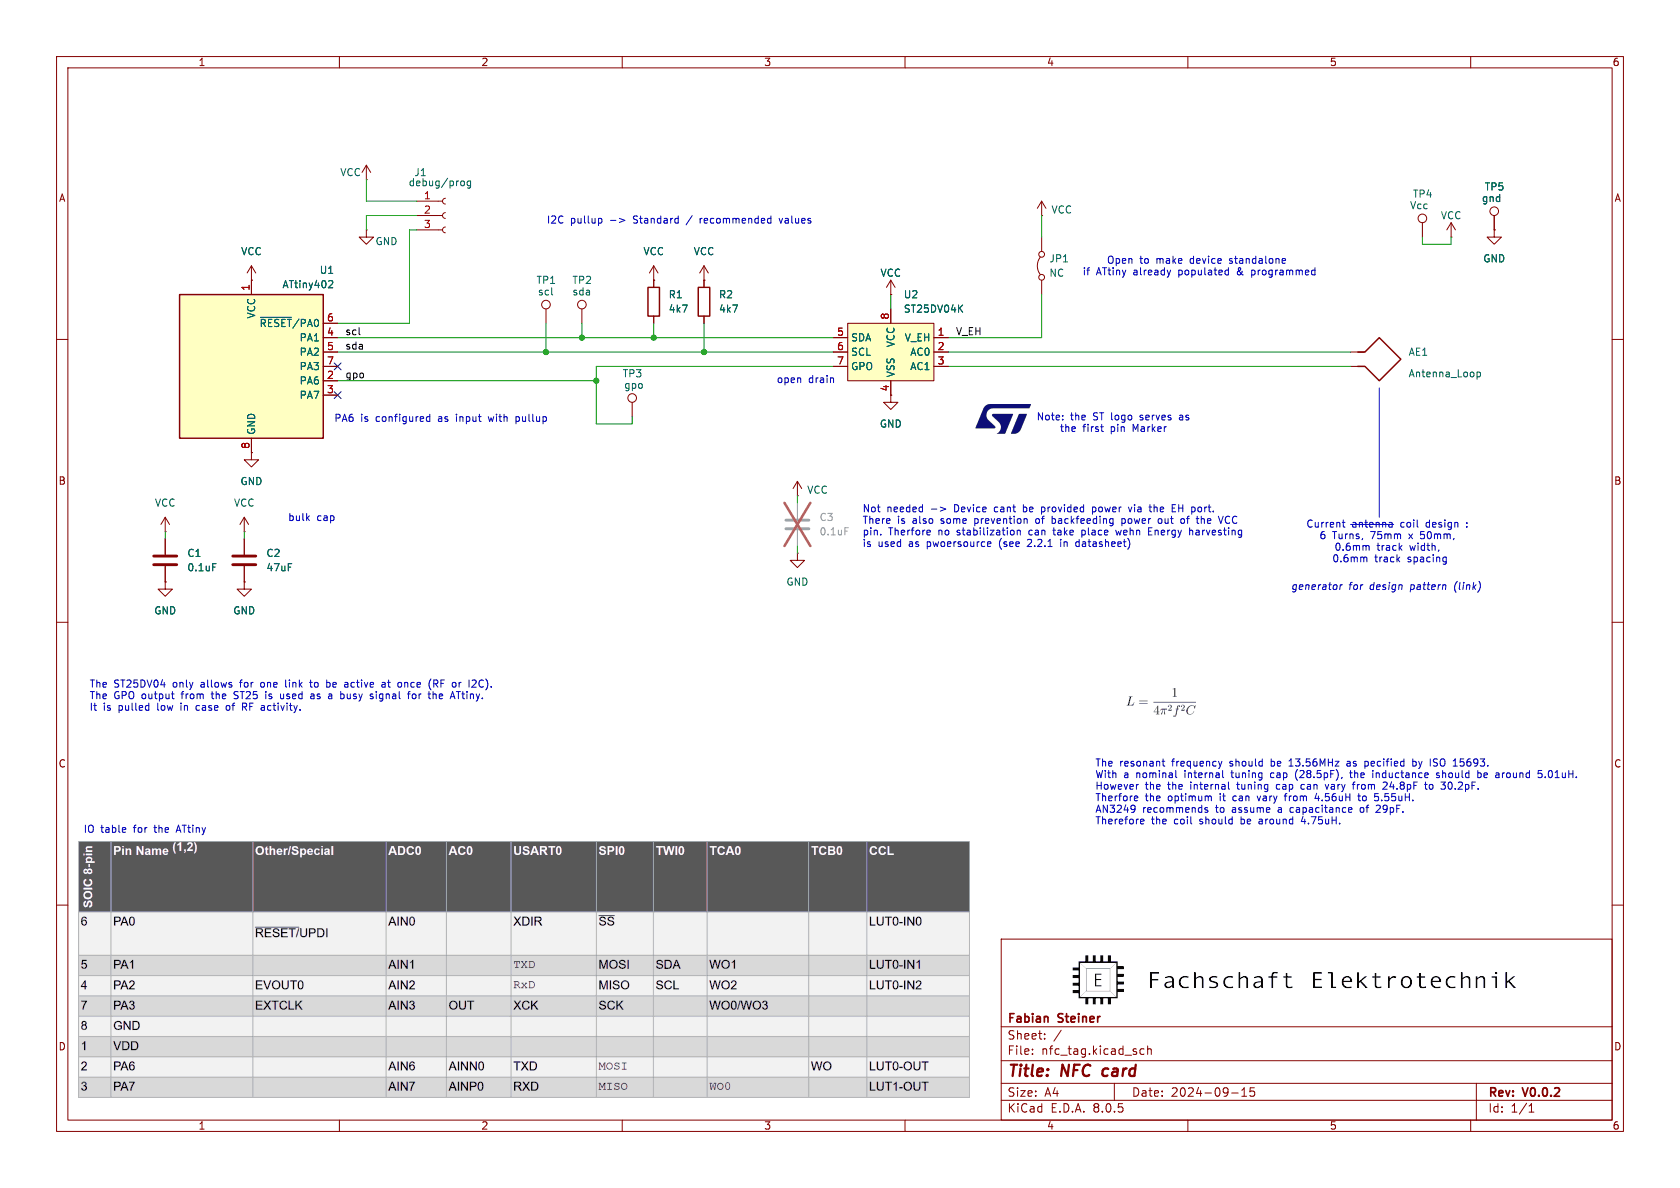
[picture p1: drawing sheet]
(kicad_sch
 (version 20231120)
 (generator "eeschema")
 (generator_version "8.0")
 (paper "A4")
 (title_block
  (title "NFC card")
  (date "2024-09-15")
  (rev "V0.0.2")
  (company "Fabian Steiner"))
 (lib_symbols
  (symbol "Connector:Conn_01x03_Socket"
   (pin_names
    (offset 1.016) hide) (exclude_from_sim no) (in_bom yes) (on_board yes)
   (property "Reference" "J" (at 0 5.08 0) (effects (font (size 1.27 1.27))))
   (property "Value" "Conn_01x03_Socket" (at 0 -5.08 0) (effects (font (size 1.27 1.27))))
   (property "Footprint" "" (at 0 0 0) (effects (font (size 1.27 1.27)) (hide yes)))
   (property "Datasheet" "~" (at 0 0 0) (effects (font (size 1.27 1.27)) (hide yes)))
   (property "Description" "Generic connector, single row, 01x03, script generated" (at 0 0 0) (effects (font (size 1.27 1.27)) (hide yes)))
   (property "ki_locked" "" (at 0 0 0) (effects (font (size 1.27 1.27))))
   (symbol "Conn_01x03_Socket_1_1"
    (arc (start 0 -2.032) (mid -0.5058 -2.54) (end 0 -3.048) (stroke (width 0.1524) (type default)) (fill (type none)))
    (polyline (pts (xy -1.27 -2.54) (xy -0.508 -2.54)) (stroke (width 0.1524) (type default)) (fill (type none)))
    (polyline (pts (xy -1.27 0) (xy -0.508 0)) (stroke (width 0.1524) (type default)) (fill (type none)))
    (polyline (pts (xy -1.27 2.54) (xy -0.508 2.54)) (stroke (width 0.1524) (type default)) (fill (type none)))
    (arc (start 0 0.508) (mid -0.5058 0) (end 0 -0.508) (stroke (width 0.1524) (type default)) (fill (type none)))
    (arc (start 0 3.048) (mid -0.5058 2.54) (end 0 2.032) (stroke (width 0.1524) (type default)) (fill (type none)))
    (pin passive line (at -5.08 2.54 0) (length 3.81) (name "Pin_1" (effects (font (size 1.27 1.27)))) (number "1" (effects (font (size 1.27 1.27)))))
    (pin passive line (at -5.08 0 0) (length 3.81) (name "Pin_2" (effects (font (size 1.27 1.27)))) (number "2" (effects (font (size 1.27 1.27)))))
    (pin passive line (at -5.08 -2.54 0) (length 3.81) (name "Pin_3" (effects (font (size 1.27 1.27)))) (number "3" (effects (font (size 1.27 1.27)))))))
  (symbol "Connector:TestPoint"
   (pin_numbers hide)
   (pin_names
    (offset 0.762) hide) (exclude_from_sim no) (in_bom yes) (on_board yes)
   (property "Reference" "TP" (at 0 6.858 0) (effects (font (size 1.27 1.27))))
   (property "Value" "TestPoint" (at 0 5.08 0) (effects (font (size 1.27 1.27))))
   (property "Footprint" "" (at 5.08 0 0) (effects (font (size 1.27 1.27)) (hide yes)))
   (property "Datasheet" "~" (at 5.08 0 0) (effects (font (size 1.27 1.27)) (hide yes)))
   (property "Description" "test point" (at 0 0 0) (effects (font (size 1.27 1.27)) (hide yes)))
   (symbol "TestPoint_0_1"
    (circle (center 0 3.302) (radius 0.762) (stroke (width 0) (type default)) (fill (type none))))
   (symbol "TestPoint_1_1"
    (pin passive line (at 0 0 90) (length 2.54) (name "1" (effects (font (size 1.27 1.27)))) (number "1" (effects (font (size 1.27 1.27)))))))
  (symbol "Device:Antenna_Loop"
   (pin_numbers hide)
   (pin_names
    (offset 1.016) hide) (exclude_from_sim no) (in_bom yes) (on_board yes)
   (property "Reference" "AE" (at 1.27 6.35 0) (effects (font (size 1.27 1.27))))
   (property "Value" "Antenna_Loop" (at 1.27 5.08 0) (effects (font (size 1.27 1.27))))
   (property "Footprint" "" (at 0 0 0) (effects (font (size 1.27 1.27)) (hide yes)))
   (property "Datasheet" "~" (at 0 0 0) (effects (font (size 1.27 1.27)) (hide yes)))
   (property "Description" "Loop antenna" (at 0 0 0) (effects (font (size 1.27 1.27)) (hide yes)))
   (symbol "Antenna_Loop_0_1"
    (polyline (pts (xy 2.54 -3.81) (xy 2.54 -2.54) (xy 5.08 0) (xy 1.27 3.81) (xy -2.54 0) (xy 0 -2.54) (xy 0 -3.81)) (stroke (width 0.254) (type default)) (fill (type none))))
   (symbol "Antenna_Loop_1_1"
    (pin input line (at 0 -5.08 90) (length 2.54) (name "~" (effects (font (size 1.27 1.27)))) (number "1" (effects (font (size 1.27 1.27)))))
    (pin input line (at 2.54 -5.08 90) (length 2.54) (name "~" (effects (font (size 1.27 1.27)))) (number "2" (effects (font (size 1.27 1.27)))))))
  (symbol "Device:C"
   (pin_numbers hide)
   (pin_names
    (offset 0.254)) (exclude_from_sim no) (in_bom yes) (on_board yes)
   (property "Reference" "C" (at 0.635 2.54 0) (effects (font (size 1.27 1.27)) (justify left)))
   (property "Value" "C" (at 0.635 -2.54 0) (effects (font (size 1.27 1.27)) (justify left)))
   (property "Footprint" "" (at 0.9652 -3.81 0) (effects (font (size 1.27 1.27)) (hide yes)))
   (property "Datasheet" "~" (at 0 0 0) (effects (font (size 1.27 1.27)) (hide yes)))
   (property "Description" "Unpolarized capacitor" (at 0 0 0) (effects (font (size 1.27 1.27)) (hide yes)))
   (symbol "C_0_1"
    (polyline (pts (xy -2.032 -0.762) (xy 2.032 -0.762)) (stroke (width 0.508) (type default)) (fill (type none)))
    (polyline (pts (xy -2.032 0.762) (xy 2.032 0.762)) (stroke (width 0.508) (type default)) (fill (type none))))
   (symbol "C_1_1"
    (pin passive line (at 0 3.81 270) (length 2.794) (name "~" (effects (font (size 1.27 1.27)))) (number "1" (effects (font (size 1.27 1.27)))))
    (pin passive line (at 0 -3.81 90) (length 2.794) (name "~" (effects (font (size 1.27 1.27)))) (number "2" (effects (font (size 1.27 1.27)))))))
  (symbol "Device:R"
   (pin_numbers hide)
   (pin_names
    (offset 0)) (exclude_from_sim no) (in_bom yes) (on_board yes)
   (property "Reference" "R" (at 2.032 0 90) (effects (font (size 1.27 1.27))))
   (property "Value" "R" (at 0 0 90) (effects (font (size 1.27 1.27))))
   (property "Footprint" "" (at -1.778 0 90) (effects (font (size 1.27 1.27)) (hide yes)))
   (property "Datasheet" "~" (at 0 0 0) (effects (font (size 1.27 1.27)) (hide yes)))
   (property "Description" "Resistor" (at 0 0 0) (effects (font (size 1.27 1.27)) (hide yes)))
   (symbol "R_0_1"
    (rectangle (start -1.016 -2.54) (end 1.016 2.54) (stroke (width 0.254) (type default)) (fill (type none))))
   (symbol "R_1_1"
    (pin passive line (at 0 3.81 270) (length 1.27) (name "~" (effects (font (size 1.27 1.27)))) (number "1" (effects (font (size 1.27 1.27)))))
    (pin passive line (at 0 -3.81 90) (length 1.27) (name "~" (effects (font (size 1.27 1.27)))) (number "2" (effects (font (size 1.27 1.27)))))))
  (symbol "Jumper:Jumper_2_Bridged"
   (pin_numbers hide)
   (pin_names
    (offset 0) hide) (exclude_from_sim yes) (in_bom yes) (on_board yes)
   (property "Reference" "JP" (at 0 1.905 0) (effects (font (size 1.27 1.27))))
   (property "Value" "Jumper_2_Bridged" (at 0 -2.54 0) (effects (font (size 1.27 1.27))))
   (property "Footprint" "" (at 0 0 0) (effects (font (size 1.27 1.27)) (hide yes)))
   (property "Datasheet" "~" (at 0 0 0) (effects (font (size 1.27 1.27)) (hide yes)))
   (property "Description" "Jumper, 2-pole, closed/bridged" (at 0 0 0) (effects (font (size 1.27 1.27)) (hide yes)))
   (symbol "Jumper_2_Bridged_0_0"
    (circle (center -2.032 0) (radius 0.508) (stroke (width 0) (type default)) (fill (type none)))
    (circle (center 2.032 0) (radius 0.508) (stroke (width 0) (type default)) (fill (type none))))
   (symbol "Jumper_2_Bridged_0_1"
    (arc (start 1.524 0.254) (mid 0 0.762) (end -1.524 0.254) (stroke (width 0) (type default)) (fill (type none))))
   (symbol "Jumper_2_Bridged_1_1"
    (pin passive line (at -5.08 0 0) (length 2.54) (name "A" (effects (font (size 1.27 1.27)))) (number "1" (effects (font (size 1.27 1.27)))))
    (pin passive line (at 5.08 0 180) (length 2.54) (name "B" (effects (font (size 1.27 1.27)))) (number "2" (effects (font (size 1.27 1.27)))))))
  (symbol "MCU_Microchip_ATtiny:ATtiny402-SS" (exclude_from_sim no) (in_bom yes) (on_board yes)
   (property "Reference" "U" (at -12.7 13.97 0) (effects (font (size 1.27 1.27)) (justify left bottom)))
   (property "Value" "ATtiny402-SS" (at 2.54 -13.97 0) (effects (font (size 1.27 1.27)) (justify left top)))
   (property "Footprint" "Package_SO:SOIC-8_3.9x4.9mm_P1.27mm" (at 0 0 0) (effects (font (size 1.27 1.27)
    (italic yes)) (hide yes)))
   (property "Datasheet" "http://ww1.microchip.com/downloads/en/DeviceDoc/ATtiny202-402-AVR-MCU-with-Core-Independent-Peripherals_and-picoPower-40001969A.pdf" (at 0 0 0) (effects (font (size 1.27 1.27)) (hide yes)))
   (property "Description" "20MHz, 4kB Flash, 256B SRAM, 128B EEPROM, SOIC-8" (at 0 0 0) (effects (font (size 1.27 1.27)) (hide yes)))
   (symbol "ATtiny402-SS_0_1"
    (rectangle (start -12.7 -12.7) (end 12.7 12.7) (stroke (width 0.254) (type default)) (fill (type background))))
   (symbol "ATtiny402-SS_1_1"
    (pin power_in line (at 0 15.24 270) (length 2.54) (name "VCC" (effects (font (size 1.27 1.27)))) (number "1" (effects (font (size 1.27 1.27)))))
    (pin bidirectional line (at 15.24 -2.54 180) (length 2.54) (name "PA6" (effects (font (size 1.27 1.27)))) (number "2" (effects (font (size 1.27 1.27)))))
    (pin bidirectional line (at 15.24 -5.08 180) (length 2.54) (name "PA7" (effects (font (size 1.27 1.27)))) (number "3" (effects (font (size 1.27 1.27)))))
    (pin bidirectional line (at 15.24 5.08 180) (length 2.54) (name "PA1" (effects (font (size 1.27 1.27)))) (number "4" (effects (font (size 1.27 1.27)))))
    (pin bidirectional line (at 15.24 2.54 180) (length 2.54) (name "PA2" (effects (font (size 1.27 1.27)))) (number "5" (effects (font (size 1.27 1.27)))))
    (pin bidirectional line (at 15.24 7.62 180) (length 2.54) (name "~{RESET}/PA0" (effects (font (size 1.27 1.27)))) (number "6" (effects (font (size 1.27 1.27)))))
    (pin bidirectional line (at 15.24 0 180) (length 2.54) (name "PA3" (effects (font (size 1.27 1.27)))) (number "7" (effects (font (size 1.27 1.27)))))
    (pin power_in line (at 0 -15.24 90) (length 2.54) (name "GND" (effects (font (size 1.27 1.27)))) (number "8" (effects (font (size 1.27 1.27)))))))
  (symbol "RF_NFC:ST25DV04K-IER8C3" (exclude_from_sim no) (in_bom yes) (on_board yes)
   (property "Reference" "U" (at 6.35 6.35 0) (effects (font (size 1.27 1.27))))
   (property "Value" "ST25DV04K-IER8C3" (at 10.795 -6.35 0) (effects (font (size 1.27 1.27))))
   (property "Footprint" "Package_DFN_QFN:DFN-8-1EP_3x2mm_P0.5mm_EP1.36x1.46mm" (at 0 0 0) (effects (font (size 1.27 1.27)) (hide yes)))
   (property "Datasheet" "https://www.st.com/resource/en/datasheet/st25dv04k.pdf" (at 0 0 0) (effects (font (size 1.27 1.27)) (hide yes)))
   (property "Description" "Dynamic NFC/RFID tag IC with 4-Kbit EEPROM, UFDFPN-8" (at 0 0 0) (effects (font (size 1.27 1.27)) (hide yes)))
   (symbol "ST25DV04K-IER8C3_1_1"
    (rectangle (start -7.62 5.08) (end 7.62 -5.08) (stroke (width 0) (type default)) (fill (type background)))
    (pin power_out line (at 10.16 2.54 180) (length 2.54) (name "V_EH" (effects (font (size 1.27 1.27)))) (number "1" (effects (font (size 1.27 1.27)))))
    (pin passive line (at 10.16 0 180) (length 2.54) (name "AC0" (effects (font (size 1.27 1.27)))) (number "2" (effects (font (size 1.27 1.27)))))
    (pin passive line (at 10.16 -2.54 180) (length 2.54) (name "AC1" (effects (font (size 1.27 1.27)))) (number "3" (effects (font (size 1.27 1.27)))))
    (pin power_in line (at 0 -7.62 90) (length 2.54) (name "VSS" (effects (font (size 1.27 1.27)))) (number "4" (effects (font (size 1.27 1.27)))))
    (pin bidirectional line (at -10.16 2.54 0) (length 2.54) (name "SDA" (effects (font (size 1.27 1.27)))) (number "5" (effects (font (size 1.27 1.27)))))
    (pin input line (at -10.16 0 0) (length 2.54) (name "SCL" (effects (font (size 1.27 1.27)))) (number "6" (effects (font (size 1.27 1.27)))))
    (pin open_collector line (at -10.16 -2.54 0) (length 2.54) (name "GPO" (effects (font (size 1.27 1.27)))) (number "7" (effects (font (size 1.27 1.27)))))
    (pin power_in line (at 0 7.62 270) (length 2.54) (name "VCC" (effects (font (size 1.27 1.27)))) (number "8" (effects (font (size 1.27 1.27)))))
    (pin no_connect line (at 2.54 5.08 270) (length 2.54) hide (name "NC" (effects (font (size 1.27 1.27)))) (number "9" (effects (font (size 1.27 1.27)))))))
  (symbol "power:GND"
   (power)
   (pin_numbers hide)
   (pin_names
    (offset 0) hide) (exclude_from_sim no) (in_bom yes) (on_board yes)
   (property "Reference" "#PWR" (at 0 -6.35 0) (effects (font (size 1.27 1.27)) (hide yes)))
   (property "Value" "GND" (at 0 -3.81 0) (effects (font (size 1.27 1.27))))
   (property "Footprint" "" (at 0 0 0) (effects (font (size 1.27 1.27)) (hide yes)))
   (property "Datasheet" "" (at 0 0 0) (effects (font (size 1.27 1.27)) (hide yes)))
   (property "Description" "Power symbol creates a global label with name \"GND\" , ground" (at 0 0 0) (effects (font (size 1.27 1.27)) (hide yes)))
   (symbol "GND_0_1"
    (polyline (pts (xy 0 0) (xy 0 -1.27) (xy 1.27 -1.27) (xy 0 -2.54) (xy -1.27 -1.27) (xy 0 -1.27)) (stroke (width 0) (type default)) (fill (type none))))
   (symbol "GND_1_1"
    (pin power_in line (at 0 0 270) (length 0) (name "~" (effects (font (size 1.27 1.27)))) (number "1" (effects (font (size 1.27 1.27)))))))
  (symbol "power:VCC"
   (power)
   (pin_numbers hide)
   (pin_names
    (offset 0) hide) (exclude_from_sim no) (in_bom yes) (on_board yes)
   (property "Reference" "#PWR" (at 0 -3.81 0) (effects (font (size 1.27 1.27)) (hide yes)))
   (property "Value" "VCC" (at 0 3.556 0) (effects (font (size 1.27 1.27))))
   (property "Footprint" "" (at 0 0 0) (effects (font (size 1.27 1.27)) (hide yes)))
   (property "Datasheet" "" (at 0 0 0) (effects (font (size 1.27 1.27)) (hide yes)))
   (property "Description" "Power symbol creates a global label with name \"VCC\"" (at 0 0 0) (effects (font (size 1.27 1.27)) (hide yes)))
   (symbol "VCC_0_1"
    (polyline (pts (xy -0.762 1.27) (xy 0 2.54)) (stroke (width 0) (type default)) (fill (type none)))
    (polyline (pts (xy 0 0) (xy 0 2.54)) (stroke (width 0) (type default)) (fill (type none)))
    (polyline (pts (xy 0 2.54) (xy 0.762 1.27)) (stroke (width 0) (type default)) (fill (type none))))
   (symbol "VCC_1_1"
    (pin power_in line (at 0 0 90) (length 0) (name "~" (effects (font (size 1.27 1.27)))) (number "1" (effects (font (size 1.27 1.27))))))))
 (junction
  (at 96.52 62.23)
  (diameter 0)
  (color 0 0 0 0))
 (junction
  (at 105.41 67.31)
  (diameter 0)
  (color 0 0 0 0))
 (junction
  (at 124.46 62.23)
  (diameter 0)
  (color 0 0 0 0))
 (junction
  (at 115.57 59.69)
  (diameter 0)
  (color 0 0 0 0))
 (junction
  (at 102.87 59.69)
  (diameter 0)
  (color 0 0 0 0))
 (no_connect
  (at 59.69 69.85))
 (no_connect
  (at 59.69 64.77))
 (wire
  (pts (xy 167.64 59.69) (xy 184.15 59.69))
  (stroke (width 0) (type default)))
 (wire
  (pts (xy 96.52 62.23) (xy 124.46 62.23))
  (stroke (width 0) (type default)))
 (wire
  (pts (xy 64.77 35.56) (xy 64.77 31.75))
  (stroke (width 0) (type default)))
 (wire
  (pts (xy 167.64 64.77) (xy 238.76 64.77))
  (stroke (width 0) (type default)))
 (wire
  (pts (xy 184.15 38.1) (xy 184.15 41.91))
  (stroke (width 0) (type default)))
 (wire
  (pts (xy 184.15 52.07) (xy 184.15 59.69))
  (stroke (width 0) (type default)))
 (wire
  (pts (xy 43.18 93.98) (xy 43.18 95.25))
  (stroke (width 0) (type default)))
 (wire
  (pts (xy 72.39 57.15) (xy 59.69 57.15))
  (stroke (width 0) (type default)))
 (wire
  (pts (xy 105.41 67.31) (xy 105.41 64.77))
  (stroke (width 0) (type default)))
 (wire
  (pts (xy 105.41 64.77) (xy 147.32 64.77))
  (stroke (width 0) (type default)))
 (wire
  (pts (xy 251.46 43.18) (xy 256.54 43.18))
  (stroke (width 0) (type default)))
 (wire
  (pts (xy 59.69 67.31) (xy 105.41 67.31))
  (stroke (width 0) (type default)))
 (polyline
  (pts (xy 243.84 68.58) (xy 243.84 91.44))
  (stroke (width 0) (type default)))
 (wire
  (pts (xy 96.52 57.15) (xy 96.52 62.23))
  (stroke (width 0) (type default)))
 (wire
  (pts (xy 251.46 43.18) (xy 251.46 41.91))
  (stroke (width 0) (type default)))
 (wire
  (pts (xy 167.64 62.23) (xy 238.76 62.23))
  (stroke (width 0) (type default)))
 (wire
  (pts (xy 73.66 35.56) (xy 64.77 35.56))
  (stroke (width 0) (type default)))
 (wire
  (pts (xy 59.69 62.23) (xy 96.52 62.23))
  (stroke (width 0) (type default)))
 (wire
  (pts (xy 115.57 59.69) (xy 147.32 59.69))
  (stroke (width 0) (type default)))
 (wire
  (pts (xy 105.41 74.93) (xy 111.76 74.93))
  (stroke (width 0) (type default)))
 (wire
  (pts (xy 102.87 59.69) (xy 115.57 59.69))
  (stroke (width 0) (type default)))
 (wire
  (pts (xy 157.48 52.07) (xy 157.48 54.61))
  (stroke (width 0) (type default)))
 (polyline
  (pts (xy 238.76 92.71) (xy 246.38 92.71))
  (stroke (width 0) (type default)))
 (wire
  (pts (xy 72.39 40.64) (xy 73.66 40.64))
  (stroke (width 0) (type default)))
 (wire
  (pts (xy 256.54 43.18) (xy 256.54 41.91))
  (stroke (width 0) (type default)))
 (wire
  (pts (xy 105.41 74.93) (xy 105.41 67.31))
  (stroke (width 0) (type default)))
 (wire
  (pts (xy 140.97 96.52) (xy 140.97 97.79))
  (stroke (width 0) (type default)))
 (wire
  (pts (xy 102.87 57.15) (xy 102.87 59.69))
  (stroke (width 0) (type default)))
 (wire
  (pts (xy 59.69 59.69) (xy 102.87 59.69))
  (stroke (width 0) (type default)))
 (wire
  (pts (xy 64.77 40.64) (xy 64.77 38.1))
  (stroke (width 0) (type default)))
 (wire
  (pts (xy 124.46 62.23) (xy 147.32 62.23))
  (stroke (width 0) (type default)))
 (wire
  (pts (xy 111.76 74.93) (xy 111.76 73.66))
  (stroke (width 0) (type default)))
 (wire
  (pts (xy 124.46 57.15) (xy 124.46 62.23))
  (stroke (width 0) (type default)))
 (wire
  (pts (xy 29.21 93.98) (xy 29.21 95.25))
  (stroke (width 0) (type default)))
 (wire
  (pts (xy 64.77 38.1) (xy 73.66 38.1))
  (stroke (width 0) (type default)))
 (wire
  (pts (xy 115.57 59.69) (xy 115.57 57.15))
  (stroke (width 0) (type default)))
 (wire
  (pts (xy 72.39 40.64) (xy 72.39 57.15))
  (stroke (width 0) (type default)))
 (wire
  (pts (xy 140.97 88.9) (xy 140.97 87.63))
  (stroke (width 0) (type default)))
 (image
  (at 177.038 74.168)
  (scale 0.0313337)
  (data))
 (image
  (at 205.232 124.206)
  (scale 0.264795)
  (data))
 (image
  (at 228.6 172.72)
  (scale 0.265673)
  (data))
 (image
  (at 92.71 171.45)
  (scale 0.194104)
  (data))
 (text "The resonant frequency should be 13.56MHz as pecified by ISO 15693.\nWith a nominal internal tuning cap (28.5pF), the inductance should be around 5.01uH.\nHowever the the internal tuning cap can vary from 24.8pF to 30.2pF.\nTherfore the optimum it can vary from 4.56uH to 5.55uH.\nAN3249 recommends to assume a capacitance of 29pF.\nTherefore the coil should be around 4.75uH."
  (exclude_from_sim no)
  (at 193.548 140.208 0)
  (effects (font (size 1.27 1.27)) (justify left)))
 (text "Not needed -> Device cant be provided power via the EH port. \nThere is also some prevention of backfeeding power out of the VCC\npin. Therfore no stabilization can take place wehn Energy harvesting \nis used as pwoersource (see 2.2.1 in datasheet)"
  (exclude_from_sim no)
  (at 152.4 93.218 0)
  (effects (font (size 1.27 1.27)) (justify left)))
 (text "IO table for the ATtiny"
  (exclude_from_sim no)
  (at 25.654 146.812 0)
  (effects (font (size 1.27 1.27))))
 (text "I2C pullup -> Standard / recommended values"
  (exclude_from_sim no)
  (at 120.142 39.116 0)
  (effects (font (size 1.27 1.27))))
 (text "The ST25DV04 only allows for one link to be active at once (RF or I2C).\nThe GPO output from the ST25 is used as a busy signal for the ATtiny.\nIt is pulled low in case of RF activity."
  (exclude_from_sim no)
  (at 15.748 123.19 0)
  (effects (font (size 1.27 1.27)) (justify left)))
 (text "PA6 is configured as input with pullup"
  (exclude_from_sim no)
  (at 77.978 74.168 0)
  (effects (font (size 1.27 1.27))))
 (text "bulk cap"
  (exclude_from_sim no)
  (at 55.118 91.694 0)
  (effects (font (size 1.27 1.27))))
 (text "Current antenna coil design : \n6 Turns, 75mm x 50mm, \n0.6mm track width, \n0.6mm track spacing"
  (exclude_from_sim no)
  (at 245.7612 95.9276 0)
  (effects (font (size 1.27 1.27))))
 (text "generator for design pattern (link)"
  (exclude_from_sim no)
  (at 245.11 103.886 0)
  (effects (font (size 1.27 1.27)
    (italic yes))
   (href "https://kbeckmann.github.io/nfc-antenna-generator/")))
 (text "open drain"
  (exclude_from_sim no)
  (at 142.494 67.31 0)
  (effects (font (size 1.27 1.27))))
 (text "Note: the ST logo serves as\nthe first pin Marker"
  (exclude_from_sim no)
  (at 196.85 74.93 0)
  (effects (font (size 1.27 1.27))))
 (text "Open to make device standalone \nif ATtiny already populated & programmed\n"
  (exclude_from_sim no)
  (at 212.09 47.244 0)
  (effects (font (size 1.27 1.27))))
 (label "scl"
  (at 60.96 59.69 0)
  (fields_autoplaced yes)
  (effects (font (size 1.27 1.27)) (justify left bottom)))
 (label "gpo"
  (at 60.96 67.31 0)
  (fields_autoplaced yes)
  (effects (font (size 1.27 1.27)) (justify left bottom)))
 (label "sda"
  (at 60.96 62.23 0)
  (fields_autoplaced yes)
  (effects (font (size 1.27 1.27)) (justify left bottom)))
 (label "V_EH"
  (at 168.91 59.69 0)
  (fields_autoplaced yes)
  (effects (font (size 1.27 1.27)) (justify left bottom)))
 (symbol
  (lib_id "power:VCC")
  (at 115.57 49.53 0)
  (unit 1)
  (exclude_from_sim no)
  (in_bom yes)
  (on_board yes)
  (dnp no)
  (fields_autoplaced yes)
  (property "Reference" "#PWR09" (at 115.57 53.34 0) (effects (font (size 1.27 1.27)) (hide yes)))
  (property "Value" "VCC" (at 115.57 44.45 0) (effects (font (size 1.27 1.27))))
  (property "Footprint" "" (at 115.57 49.53 0) (effects (font (size 1.27 1.27)) (hide yes)))
  (property "Datasheet" "" (at 115.57 49.53 0) (effects (font (size 1.27 1.27)) (hide yes)))
  (property "Description" "Power symbol creates a global label with name \"VCC\"" (at 115.57 49.53 0) (effects (font (size 1.27 1.27)) (hide yes)))
  (pin "1"))
 (symbol
  (lib_id "Device:R")
  (at 115.57 53.34 0)
  (unit 1)
  (exclude_from_sim no)
  (in_bom yes)
  (on_board yes)
  (dnp no)
  (fields_autoplaced yes)
  (property "Reference" "R1" (at 118.11 52.0699 0) (effects (font (size 1.27 1.27)) (justify left)))
  (property "Value" "4k7" (at 118.11 54.6099 0) (effects (font (size 1.27 1.27)) (justify left)))
  (property "Footprint" "Resistor_SMD:R_MiniMELF_MMA-0204" (at 113.792 53.34 90) (effects (font (size 1.27 1.27)) (hide yes)))
  (property "Datasheet" "~" (at 115.57 53.34 0) (effects (font (size 1.27 1.27)) (hide yes)))
  (property "Description" "Resistor" (at 115.57 53.34 0) (effects (font (size 1.27 1.27)) (hide yes)))
  (property "Digikeynumber" " MMA-4.7KACT-ND" (at 115.57 53.34 0) (effects (font (size 1.27 1.27)) (hide yes)))
  (pin "1")
  (pin "2"))
 (symbol
  (lib_id "Device:C")
  (at 140.97 92.71 0)
  (unit 1)
  (exclude_from_sim no)
  (in_bom yes)
  (on_board yes)
  (dnp yes)
  (fields_autoplaced yes)
  (property "Reference" "C3" (at 144.78 91.4399 0) (effects (font (size 1.27 1.27)) (justify left)))
  (property "Value" "0.1uF" (at 144.78 93.9799 0) (effects (font (size 1.27 1.27)) (justify left)))
  (property "Footprint" "Capacitor_SMD:C_0603_1608Metric_Pad1.08x0.95mm_HandSolder" (at 141.9352 96.52 0) (effects (font (size 1.27 1.27)) (hide yes)))
  (property "Datasheet" "~" (at 140.97 92.71 0) (effects (font (size 1.27 1.27)) (hide yes)))
  (property "Description" "Unpolarized capacitor" (at 140.97 92.71 0) (effects (font (size 1.27 1.27)) (hide yes)))
  (property "Digikeynumber" "1276-1000-1-ND" (at 140.97 92.71 0) (effects (font (size 1.27 1.27)) (hide yes)))
  (pin "1")
  (pin "2"))
 (symbol
  (lib_id "power:VCC")
  (at 184.15 38.1 0)
  (unit 1)
  (exclude_from_sim no)
  (in_bom yes)
  (on_board yes)
  (dnp no)
  (property "Reference" "#PWR017" (at 184.15 41.91 0) (effects (font (size 1.27 1.27)) (hide yes)))
  (property "Value" "VCC" (at 187.706 37.084 0) (effects (font (size 1.27 1.27))))
  (property "Footprint" "" (at 184.15 38.1 0) (effects (font (size 1.27 1.27)) (hide yes)))
  (property "Datasheet" "" (at 184.15 38.1 0) (effects (font (size 1.27 1.27)) (hide yes)))
  (property "Description" "Power symbol creates a global label with name \"VCC\"" (at 184.15 38.1 0) (effects (font (size 1.27 1.27)) (hide yes)))
  (pin "1"))
 (symbol
  (lib_id "Device:R")
  (at 124.46 53.34 0)
  (unit 1)
  (exclude_from_sim no)
  (in_bom yes)
  (on_board yes)
  (dnp no)
  (fields_autoplaced yes)
  (property "Reference" "R2" (at 127 52.0699 0) (effects (font (size 1.27 1.27)) (justify left)))
  (property "Value" "4k7" (at 127 54.6099 0) (effects (font (size 1.27 1.27)) (justify left)))
  (property "Footprint" "Resistor_SMD:R_MiniMELF_MMA-0204" (at 122.682 53.34 90) (effects (font (size 1.27 1.27)) (hide yes)))
  (property "Datasheet" "~" (at 124.46 53.34 0) (effects (font (size 1.27 1.27)) (hide yes)))
  (property "Description" "Resistor" (at 124.46 53.34 0) (effects (font (size 1.27 1.27)) (hide yes)))
  (property "Digikeynumber" " MMA-4.7KACT-ND" (at 124.46 53.34 0) (effects (font (size 1.27 1.27)) (hide yes)))
  (pin "1")
  (pin "2"))
 (symbol
  (lib_id "power:VCC")
  (at 29.21 93.98 0)
  (unit 1)
  (exclude_from_sim no)
  (in_bom yes)
  (on_board yes)
  (dnp no)
  (fields_autoplaced yes)
  (property "Reference" "#PWR01" (at 29.21 97.79 0) (effects (font (size 1.27 1.27)) (hide yes)))
  (property "Value" "VCC" (at 29.21 88.9 0) (effects (font (size 1.27 1.27))))
  (property "Footprint" "" (at 29.21 93.98 0) (effects (font (size 1.27 1.27)) (hide yes)))
  (property "Datasheet" "" (at 29.21 93.98 0) (effects (font (size 1.27 1.27)) (hide yes)))
  (property "Description" "Power symbol creates a global label with name \"VCC\"" (at 29.21 93.98 0) (effects (font (size 1.27 1.27)) (hide yes)))
  (pin "1"))
 (symbol
  (lib_id "power:GND")
  (at 157.48 69.85 0)
  (unit 1)
  (exclude_from_sim no)
  (in_bom yes)
  (on_board yes)
  (dnp no)
  (fields_autoplaced yes)
  (property "Reference" "#PWR016" (at 157.48 76.2 0) (effects (font (size 1.27 1.27)) (hide yes)))
  (property "Value" "GND" (at 157.48 74.93 0) (effects (font (size 1.27 1.27))))
  (property "Footprint" "" (at 157.48 69.85 0) (effects (font (size 1.27 1.27)) (hide yes)))
  (property "Datasheet" "" (at 157.48 69.85 0) (effects (font (size 1.27 1.27)) (hide yes)))
  (property "Description" "Power symbol creates a global label with name \"GND\" , ground" (at 157.48 69.85 0) (effects (font (size 1.27 1.27)) (hide yes)))
  (pin "1"))
 (symbol
  (lib_id "Connector:TestPoint")
  (at 251.46 41.91 0)
  (unit 1)
  (exclude_from_sim no)
  (in_bom no)
  (on_board yes)
  (dnp no)
  (property "Reference" "TP4" (at 249.682 34.29 0) (effects (font (size 1.27 1.27)) (justify left)))
  (property "Value" "Vcc" (at 249.174 36.322 0) (effects (font (size 1.27 1.27)) (justify left)))
  (property "Footprint" "TestPoint:TestPoint_Pad_D1.5mm" (at 256.54 41.91 0) (effects (font (size 1.27 1.27)) (hide yes)))
  (property "Datasheet" "~" (at 256.54 41.91 0) (effects (font (size 1.27 1.27)) (hide yes)))
  (property "Description" "test point" (at 251.46 41.91 0) (effects (font (size 1.27 1.27)) (hide yes)))
  (property "Digikeynumber" "~" (at 251.46 41.91 0) (effects (font (size 1.27 1.27)) (hide yes)))
  (pin "1"))
 (symbol
  (lib_id "Connector:TestPoint")
  (at 96.52 57.15 0)
  (unit 1)
  (exclude_from_sim no)
  (in_bom no)
  (on_board yes)
  (dnp no)
  (property "Reference" "TP1" (at 94.742 49.53 0) (effects (font (size 1.27 1.27)) (justify left)))
  (property "Value" "scl" (at 94.996 51.562 0) (effects (font (size 1.27 1.27)) (justify left)))
  (property "Footprint" "TestPoint:TestPoint_Pad_D1.5mm" (at 101.6 57.15 0) (effects (font (size 1.27 1.27)) (hide yes)))
  (property "Datasheet" "~" (at 101.6 57.15 0) (effects (font (size 1.27 1.27)) (hide yes)))
  (property "Description" "test point" (at 96.52 57.15 0) (effects (font (size 1.27 1.27)) (hide yes)))
  (property "Digikeynumber" "~" (at 96.52 57.15 0) (effects (font (size 1.27 1.27)) (hide yes)))
  (pin "1"))
 (symbol
  (lib_id "power:VCC")
  (at 64.77 31.75 0)
  (unit 1)
  (exclude_from_sim no)
  (in_bom yes)
  (on_board yes)
  (dnp no)
  (property "Reference" "#PWR07" (at 64.77 35.56 0) (effects (font (size 1.27 1.27)) (hide yes)))
  (property "Value" "VCC" (at 61.976 30.48 0) (effects (font (size 1.27 1.27))))
  (property "Footprint" "" (at 64.77 31.75 0) (effects (font (size 1.27 1.27)) (hide yes)))
  (property "Datasheet" "" (at 64.77 31.75 0) (effects (font (size 1.27 1.27)) (hide yes)))
  (property "Description" "Power symbol creates a global label with name \"VCC\"" (at 64.77 31.75 0) (effects (font (size 1.27 1.27)) (hide yes)))
  (pin "1"))
 (symbol
  (lib_id "power:GND")
  (at 264.16 40.64 0)
  (unit 1)
  (exclude_from_sim no)
  (in_bom yes)
  (on_board yes)
  (dnp no)
  (fields_autoplaced yes)
  (property "Reference" "#PWR012" (at 264.16 46.99 0) (effects (font (size 1.27 1.27)) (hide yes)))
  (property "Value" "GND" (at 264.16 45.72 0) (effects (font (size 1.27 1.27))))
  (property "Footprint" "" (at 264.16 40.64 0) (effects (font (size 1.27 1.27)) (hide yes)))
  (property "Datasheet" "" (at 264.16 40.64 0) (effects (font (size 1.27 1.27)) (hide yes)))
  (property "Description" "Power symbol creates a global label with name \"GND\" , ground" (at 264.16 40.64 0) (effects (font (size 1.27 1.27)) (hide yes)))
  (pin "1"))
 (symbol
  (lib_id "Device:C")
  (at 43.18 99.06 0)
  (unit 1)
  (exclude_from_sim no)
  (in_bom yes)
  (on_board yes)
  (dnp no)
  (fields_autoplaced yes)
  (property "Reference" "C2" (at 46.99 97.7899 0) (effects (font (size 1.27 1.27)) (justify left)))
  (property "Value" "47uF" (at 46.99 100.3299 0) (effects (font (size 1.27 1.27)) (justify left)))
  (property "Footprint" "Capacitor_SMD:C_1206_3216Metric_Pad1.33x1.80mm_HandSolder" (at 44.1452 102.87 0) (effects (font (size 1.27 1.27)) (hide yes)))
  (property "Datasheet" "~" (at 43.18 99.06 0) (effects (font (size 1.27 1.27)) (hide yes)))
  (property "Description" "Unpolarized capacitor" (at 43.18 99.06 0) (effects (font (size 1.27 1.27)) (hide yes)))
  (property "Digikeynumber" " 1276-3063-2-ND" (at 43.18 99.06 0) (effects (font (size 1.27 1.27)) (hide yes)))
  (pin "1")
  (pin "2"))
 (symbol
  (lib_id "power:GND")
  (at 44.45 80.01 0)
  (unit 1)
  (exclude_from_sim no)
  (in_bom yes)
  (on_board yes)
  (dnp no)
  (fields_autoplaced yes)
  (property "Reference" "#PWR06" (at 44.45 86.36 0) (effects (font (size 1.27 1.27)) (hide yes)))
  (property "Value" "GND" (at 44.45 85.09 0) (effects (font (size 1.27 1.27))))
  (property "Footprint" "" (at 44.45 80.01 0) (effects (font (size 1.27 1.27)) (hide yes)))
  (property "Datasheet" "" (at 44.45 80.01 0) (effects (font (size 1.27 1.27)) (hide yes)))
  (property "Description" "Power symbol creates a global label with name \"GND\" , ground" (at 44.45 80.01 0) (effects (font (size 1.27 1.27)) (hide yes)))
  (pin "1"))
 (symbol
  (lib_id "Device:C")
  (at 29.21 99.06 0)
  (unit 1)
  (exclude_from_sim no)
  (in_bom yes)
  (on_board yes)
  (dnp no)
  (fields_autoplaced yes)
  (property "Reference" "C1" (at 33.02 97.7899 0) (effects (font (size 1.27 1.27)) (justify left)))
  (property "Value" "0.1uF" (at 33.02 100.3299 0) (effects (font (size 1.27 1.27)) (justify left)))
  (property "Footprint" "Capacitor_SMD:C_0603_1608Metric_Pad1.08x0.95mm_HandSolder" (at 30.1752 102.87 0) (effects (font (size 1.27 1.27)) (hide yes)))
  (property "Datasheet" "~" (at 29.21 99.06 0) (effects (font (size 1.27 1.27)) (hide yes)))
  (property "Description" "Unpolarized capacitor" (at 29.21 99.06 0) (effects (font (size 1.27 1.27)) (hide yes)))
  (property "Digikeynumber" "1276-1000-1-ND" (at 29.21 99.06 0) (effects (font (size 1.27 1.27)) (hide yes)))
  (pin "1")
  (pin "2"))
 (symbol
  (lib_id "power:GND")
  (at 64.77 40.64 0)
  (unit 1)
  (exclude_from_sim no)
  (in_bom yes)
  (on_board yes)
  (dnp no)
  (property "Reference" "#PWR08" (at 64.77 46.99 0) (effects (font (size 1.27 1.27)) (hide yes)))
  (property "Value" "GND" (at 68.326 42.672 0) (effects (font (size 1.27 1.27))))
  (property "Footprint" "" (at 64.77 40.64 0) (effects (font (size 1.27 1.27)) (hide yes)))
  (property "Datasheet" "" (at 64.77 40.64 0) (effects (font (size 1.27 1.27)) (hide yes)))
  (property "Description" "Power symbol creates a global label with name \"GND\" , ground" (at 64.77 40.64 0) (effects (font (size 1.27 1.27)) (hide yes)))
  (pin "1"))
 (symbol
  (lib_id "Jumper:Jumper_2_Bridged")
  (at 184.15 46.99 90)
  (unit 1)
  (exclude_from_sim yes)
  (in_bom no)
  (on_board yes)
  (dnp no)
  (fields_autoplaced yes)
  (property "Reference" "JP1" (at 185.42 45.7199 90) (effects (font (size 1.27 1.27)) (justify right)))
  (property "Value" "NC" (at 185.42 48.2599 90) (effects (font (size 1.27 1.27)) (justify right)))
  (property "Footprint" "Jumper:SolderJumper-2_P1.3mm_Bridged2Bar_RoundedPad1.0x1.5mm" (at 184.15 46.99 0) (effects (font (size 1.27 1.27)) (hide yes)))
  (property "Datasheet" "~" (at 184.15 46.99 0) (effects (font (size 1.27 1.27)) (hide yes)))
  (property "Description" "Jumper, 2-pole, closed/bridged" (at 184.15 46.99 0) (effects (font (size 1.27 1.27)) (hide yes)))
  (property "Digikeynumber" "~" (at 184.15 46.99 0) (effects (font (size 1.27 1.27)) (hide yes)))
  (pin "2")
  (pin "1"))
 (symbol
  (lib_id "power:GND")
  (at 43.18 102.87 0)
  (unit 1)
  (exclude_from_sim no)
  (in_bom yes)
  (on_board yes)
  (dnp no)
  (fields_autoplaced yes)
  (property "Reference" "#PWR04" (at 43.18 109.22 0) (effects (font (size 1.27 1.27)) (hide yes)))
  (property "Value" "GND" (at 43.18 107.95 0) (effects (font (size 1.27 1.27))))
  (property "Footprint" "" (at 43.18 102.87 0) (effects (font (size 1.27 1.27)) (hide yes)))
  (property "Datasheet" "" (at 43.18 102.87 0) (effects (font (size 1.27 1.27)) (hide yes)))
  (property "Description" "Power symbol creates a global label with name \"GND\" , ground" (at 43.18 102.87 0) (effects (font (size 1.27 1.27)) (hide yes)))
  (pin "1"))
 (symbol
  (lib_id "Connector:TestPoint")
  (at 102.87 57.15 0)
  (unit 1)
  (exclude_from_sim no)
  (in_bom no)
  (on_board yes)
  (dnp no)
  (property "Reference" "TP2" (at 101.092 49.53 0) (effects (font (size 1.27 1.27)) (justify left)))
  (property "Value" "sda" (at 101.092 51.562 0) (effects (font (size 1.27 1.27)) (justify left)))
  (property "Footprint" "TestPoint:TestPoint_Pad_D1.5mm" (at 107.95 57.15 0) (effects (font (size 1.27 1.27)) (hide yes)))
  (property "Datasheet" "~" (at 107.95 57.15 0) (effects (font (size 1.27 1.27)) (hide yes)))
  (property "Description" "test point" (at 102.87 57.15 0) (effects (font (size 1.27 1.27)) (hide yes)))
  (property "Digikeynumber" "~" (at 102.87 57.15 0) (effects (font (size 1.27 1.27)) (hide yes)))
  (pin "1"))
 (symbol
  (lib_id "Connector:TestPoint")
  (at 111.76 73.66 0)
  (unit 1)
  (exclude_from_sim no)
  (in_bom no)
  (on_board yes)
  (dnp no)
  (property "Reference" "TP3" (at 109.982 66.04 0) (effects (font (size 1.27 1.27)) (justify left)))
  (property "Value" "gpo" (at 110.236 68.072 0) (effects (font (size 1.27 1.27)) (justify left)))
  (property "Footprint" "TestPoint:TestPoint_Pad_D1.5mm" (at 116.84 73.66 0) (effects (font (size 1.27 1.27)) (hide yes)))
  (property "Datasheet" "~" (at 116.84 73.66 0) (effects (font (size 1.27 1.27)) (hide yes)))
  (property "Description" "test point" (at 111.76 73.66 0) (effects (font (size 1.27 1.27)) (hide yes)))
  (property "Digikeynumber" "~" (at 111.76 73.66 0) (effects (font (size 1.27 1.27)) (hide yes)))
  (pin "1"))
 (symbol
  (lib_id "Device:Antenna_Loop")
  (at 243.84 62.23 270)
  (unit 1)
  (exclude_from_sim no)
  (in_bom no)
  (on_board yes)
  (dnp no)
  (property "Reference" "AE1" (at 248.92 62.2299 90) (effects (font (size 1.27 1.27)) (justify left)))
  (property "Value" "Antenna_Loop" (at 248.92 66.0399 90) (effects (font (size 1.27 1.27)) (justify left)))
  (property "Footprint" "footprint_lib:nfc antenna_optimized" (at 243.84 62.23 0) (effects (font (size 1.27 1.27)) (hide yes)))
  (property "Datasheet" "~" (at 243.84 62.23 0) (effects (font (size 1.27 1.27)) (hide yes)))
  (property "Description" "Loop antenna" (at 243.84 62.23 0) (effects (font (size 1.27 1.27)) (hide yes)))
  (property "Digikeynumber" "~" (at 243.84 62.23 0) (effects (font (size 1.27 1.27)) (hide yes)))
  (pin "1")
  (pin "2"))
 (symbol
  (lib_id "power:VCC")
  (at 140.97 87.63 0)
  (unit 1)
  (exclude_from_sim no)
  (in_bom yes)
  (on_board yes)
  (dnp no)
  (property "Reference" "#PWR013" (at 140.97 91.44 0) (effects (font (size 1.27 1.27)) (hide yes)))
  (property "Value" "VCC" (at 144.526 86.614 0) (effects (font (size 1.27 1.27))))
  (property "Footprint" "" (at 140.97 87.63 0) (effects (font (size 1.27 1.27)) (hide yes)))
  (property "Datasheet" "" (at 140.97 87.63 0) (effects (font (size 1.27 1.27)) (hide yes)))
  (property "Description" "Power symbol creates a global label with name \"VCC\"" (at 140.97 87.63 0) (effects (font (size 1.27 1.27)) (hide yes)))
  (pin "1"))
 (symbol
  (lib_id "power:VCC")
  (at 124.46 49.53 0)
  (unit 1)
  (exclude_from_sim no)
  (in_bom yes)
  (on_board yes)
  (dnp no)
  (fields_autoplaced yes)
  (property "Reference" "#PWR010" (at 124.46 53.34 0) (effects (font (size 1.27 1.27)) (hide yes)))
  (property "Value" "VCC" (at 124.46 44.45 0) (effects (font (size 1.27 1.27))))
  (property "Footprint" "" (at 124.46 49.53 0) (effects (font (size 1.27 1.27)) (hide yes)))
  (property "Datasheet" "" (at 124.46 49.53 0) (effects (font (size 1.27 1.27)) (hide yes)))
  (property "Description" "Power symbol creates a global label with name \"VCC\"" (at 124.46 49.53 0) (effects (font (size 1.27 1.27)) (hide yes)))
  (pin "1"))
 (symbol
  (lib_id "power:VCC")
  (at 43.18 93.98 0)
  (unit 1)
  (exclude_from_sim no)
  (in_bom yes)
  (on_board yes)
  (dnp no)
  (fields_autoplaced yes)
  (property "Reference" "#PWR03" (at 43.18 97.79 0) (effects (font (size 1.27 1.27)) (hide yes)))
  (property "Value" "VCC" (at 43.18 88.9 0) (effects (font (size 1.27 1.27))))
  (property "Footprint" "" (at 43.18 93.98 0) (effects (font (size 1.27 1.27)) (hide yes)))
  (property "Datasheet" "" (at 43.18 93.98 0) (effects (font (size 1.27 1.27)) (hide yes)))
  (property "Description" "Power symbol creates a global label with name \"VCC\"" (at 43.18 93.98 0) (effects (font (size 1.27 1.27)) (hide yes)))
  (pin "1"))
 (symbol
  (lib_id "MCU_Microchip_ATtiny:ATtiny402-SS")
  (at 44.45 64.77 0)
  (unit 1)
  (exclude_from_sim no)
  (in_bom yes)
  (on_board yes)
  (dnp no)
  (property "Reference" "U1" (at 59.182 47.752 0) (effects (font (size 1.27 1.27)) (justify right)))
  (property "Value" "ATtiny402" (at 59.182 50.292 0) (effects (font (size 1.27 1.27)) (justify right)))
  (property "Footprint" "Package_SO:SOIC-8_3.9x4.9mm_P1.27mm" (at 44.45 64.77 0) (effects (font (size 1.27 1.27)
    (italic yes)) (hide yes)))
  (property "Datasheet" "http://ww1.microchip.com/downloads/en/DeviceDoc/ATtiny202-402-AVR-MCU-with-Core-Independent-Peripherals_and-picoPower-40001969A.pdf" (at 44.45 64.77 0) (effects (font (size 1.27 1.27)) (hide yes)))
  (property "Description" "20MHz, 4kB Flash, 256B SRAM, 128B EEPROM, SOIC-8" (at 44.45 64.77 0) (effects (font (size 1.27 1.27)) (hide yes)))
  (property "Digikeynumber" "ATTINY402-SSNRCT-ND" (at 44.45 64.77 0) (effects (font (size 1.27 1.27)) (hide yes)))
  (pin "1")
  (pin "5")
  (pin "6")
  (pin "7")
  (pin "2")
  (pin "8")
  (pin "4")
  (pin "3"))
 (symbol
  (lib_id "Connector:Conn_01x03_Socket")
  (at 78.74 38.1 0)
  (unit 1)
  (exclude_from_sim no)
  (in_bom no)
  (on_board yes)
  (dnp no)
  (property "Reference" "J1" (at 73.152 30.48 0) (effects (font (size 1.27 1.27)) (justify left)))
  (property "Value" "debug/prog" (at 72.136 32.258 0) (effects (font (size 1.27 1.27)) (justify left)))
  (property "Footprint" "footprint_lib:debug_pads" (at 78.74 38.1 0) (effects (font (size 1.27 1.27)) (hide yes)))
  (property "Datasheet" "~" (at 78.74 38.1 0) (effects (font (size 1.27 1.27)) (hide yes)))
  (property "Description" "Generic connector, single row, 01x03, script generated" (at 78.74 38.1 0) (effects (font (size 1.27 1.27)) (hide yes)))
  (property "Digikeynumber" "~" (at 78.74 38.1 0) (effects (font (size 1.27 1.27)) (hide yes)))
  (pin "1")
  (pin "3")
  (pin "2"))
 (symbol
  (lib_id "power:VCC")
  (at 256.54 41.91 0)
  (unit 1)
  (exclude_from_sim no)
  (in_bom yes)
  (on_board yes)
  (dnp no)
  (property "Reference" "#PWR011" (at 256.54 45.72 0) (effects (font (size 1.27 1.27)) (hide yes)))
  (property "Value" "VCC" (at 256.54 38.1 0) (effects (font (size 1.27 1.27))))
  (property "Footprint" "" (at 256.54 41.91 0) (effects (font (size 1.27 1.27)) (hide yes)))
  (property "Datasheet" "" (at 256.54 41.91 0) (effects (font (size 1.27 1.27)) (hide yes)))
  (property "Description" "Power symbol creates a global label with name \"VCC\"" (at 256.54 41.91 0) (effects (font (size 1.27 1.27)) (hide yes)))
  (pin "1"))
 (symbol
  (lib_id "power:GND")
  (at 140.97 97.79 0)
  (unit 1)
  (exclude_from_sim no)
  (in_bom yes)
  (on_board yes)
  (dnp no)
  (fields_autoplaced yes)
  (property "Reference" "#PWR014" (at 140.97 104.14 0) (effects (font (size 1.27 1.27)) (hide yes)))
  (property "Value" "GND" (at 140.97 102.87 0) (effects (font (size 1.27 1.27))))
  (property "Footprint" "" (at 140.97 97.79 0) (effects (font (size 1.27 1.27)) (hide yes)))
  (property "Datasheet" "" (at 140.97 97.79 0) (effects (font (size 1.27 1.27)) (hide yes)))
  (property "Description" "Power symbol creates a global label with name \"GND\" , ground" (at 140.97 97.79 0) (effects (font (size 1.27 1.27)) (hide yes)))
  (pin "1"))
 (symbol
  (lib_id "power:VCC")
  (at 157.48 52.07 0)
  (unit 1)
  (exclude_from_sim no)
  (in_bom yes)
  (on_board yes)
  (dnp no)
  (property "Reference" "#PWR015" (at 157.48 55.88 0) (effects (font (size 1.27 1.27)) (hide yes)))
  (property "Value" "VCC" (at 157.48 48.26 0) (effects (font (size 1.27 1.27))))
  (property "Footprint" "" (at 157.48 52.07 0) (effects (font (size 1.27 1.27)) (hide yes)))
  (property "Datasheet" "" (at 157.48 52.07 0) (effects (font (size 1.27 1.27)) (hide yes)))
  (property "Description" "Power symbol creates a global label with name \"VCC\"" (at 157.48 52.07 0) (effects (font (size 1.27 1.27)) (hide yes)))
  (pin "1"))
 (symbol
  (lib_id "power:VCC")
  (at 44.45 49.53 0)
  (unit 1)
  (exclude_from_sim no)
  (in_bom yes)
  (on_board yes)
  (dnp no)
  (fields_autoplaced yes)
  (property "Reference" "#PWR05" (at 44.45 53.34 0) (effects (font (size 1.27 1.27)) (hide yes)))
  (property "Value" "VCC" (at 44.45 44.45 0) (effects (font (size 1.27 1.27))))
  (property "Footprint" "" (at 44.45 49.53 0) (effects (font (size 1.27 1.27)) (hide yes)))
  (property "Datasheet" "" (at 44.45 49.53 0) (effects (font (size 1.27 1.27)) (hide yes)))
  (property "Description" "Power symbol creates a global label with name \"VCC\"" (at 44.45 49.53 0) (effects (font (size 1.27 1.27)) (hide yes)))
  (pin "1"))
 (symbol
  (lib_id "RF_NFC:ST25DV04K-IER8C3")
  (at 157.48 62.23 0)
  (unit 1)
  (exclude_from_sim no)
  (in_bom yes)
  (on_board yes)
  (dnp no)
  (fields_autoplaced yes)
  (property "Reference" "U2" (at 159.6741 52.07 0) (effects (font (size 1.27 1.27)) (justify left)))
  (property "Value" "ST25DV04K" (at 159.6741 54.61 0) (effects (font (size 1.27 1.27)) (justify left)))
  (property "Footprint" "Package_SO:SOIC-8-1EP_3.9x4.9mm_P1.27mm_EP2.29x3mm" (at 157.48 62.23 0) (effects (font (size 1.27 1.27)) (hide yes)))
  (property "Datasheet" "https://www.st.com/resource/en/datasheet/st25dv04k.pdf" (at 157.48 62.23 0) (effects (font (size 1.27 1.27)) (hide yes)))
  (property "Description" "Dynamic NFC/RFID tag IC with 4-Kbit EEPROM, UFDFPN-8" (at 157.48 62.23 0) (effects (font (size 1.27 1.27)) (hide yes)))
  (property "Digikeynumber" "497-17123-1-ND" (at 157.48 62.23 0) (effects (font (size 1.27 1.27)) (hide yes)))
  (pin "7")
  (pin "2")
  (pin "5")
  (pin "1")
  (pin "8")
  (pin "4")
  (pin "3")
  (pin "6")
  (pin "9"))
 (symbol
  (lib_id "Connector:TestPoint")
  (at 264.16 40.64 0)
  (unit 1)
  (exclude_from_sim no)
  (in_bom no)
  (on_board yes)
  (dnp no)
  (property "Reference" "TP5" (at 262.382 33.02 0) (effects (font (size 1.27 1.27)) (justify left)))
  (property "Value" "gnd" (at 261.874 35.052 0) (effects (font (size 1.27 1.27)) (justify left)))
  (property "Footprint" "TestPoint:TestPoint_Pad_D1.5mm" (at 269.24 40.64 0) (effects (font (size 1.27 1.27)) (hide yes)))
  (property "Datasheet" "~" (at 269.24 40.64 0) (effects (font (size 1.27 1.27)) (hide yes)))
  (property "Description" "test point" (at 264.16 40.64 0) (effects (font (size 1.27 1.27)) (hide yes)))
  (property "Digikeynumber" "~" (at 264.16 40.64 0) (effects (font (size 1.27 1.27)) (hide yes)))
  (pin "1"))
 (symbol
  (lib_id "power:GND")
  (at 29.21 102.87 0)
  (unit 1)
  (exclude_from_sim no)
  (in_bom yes)
  (on_board yes)
  (dnp no)
  (fields_autoplaced yes)
  (property "Reference" "#PWR02" (at 29.21 109.22 0) (effects (font (size 1.27 1.27)) (hide yes)))
  (property "Value" "GND" (at 29.21 107.95 0) (effects (font (size 1.27 1.27))))
  (property "Footprint" "" (at 29.21 102.87 0) (effects (font (size 1.27 1.27)) (hide yes)))
  (property "Datasheet" "" (at 29.21 102.87 0) (effects (font (size 1.27 1.27)) (hide yes)))
  (property "Description" "Power symbol creates a global label with name \"GND\" , ground" (at 29.21 102.87 0) (effects (font (size 1.27 1.27)) (hide yes)))
  (pin "1"))
 (sheet_instances
  (path ""
   (page "1"))))
